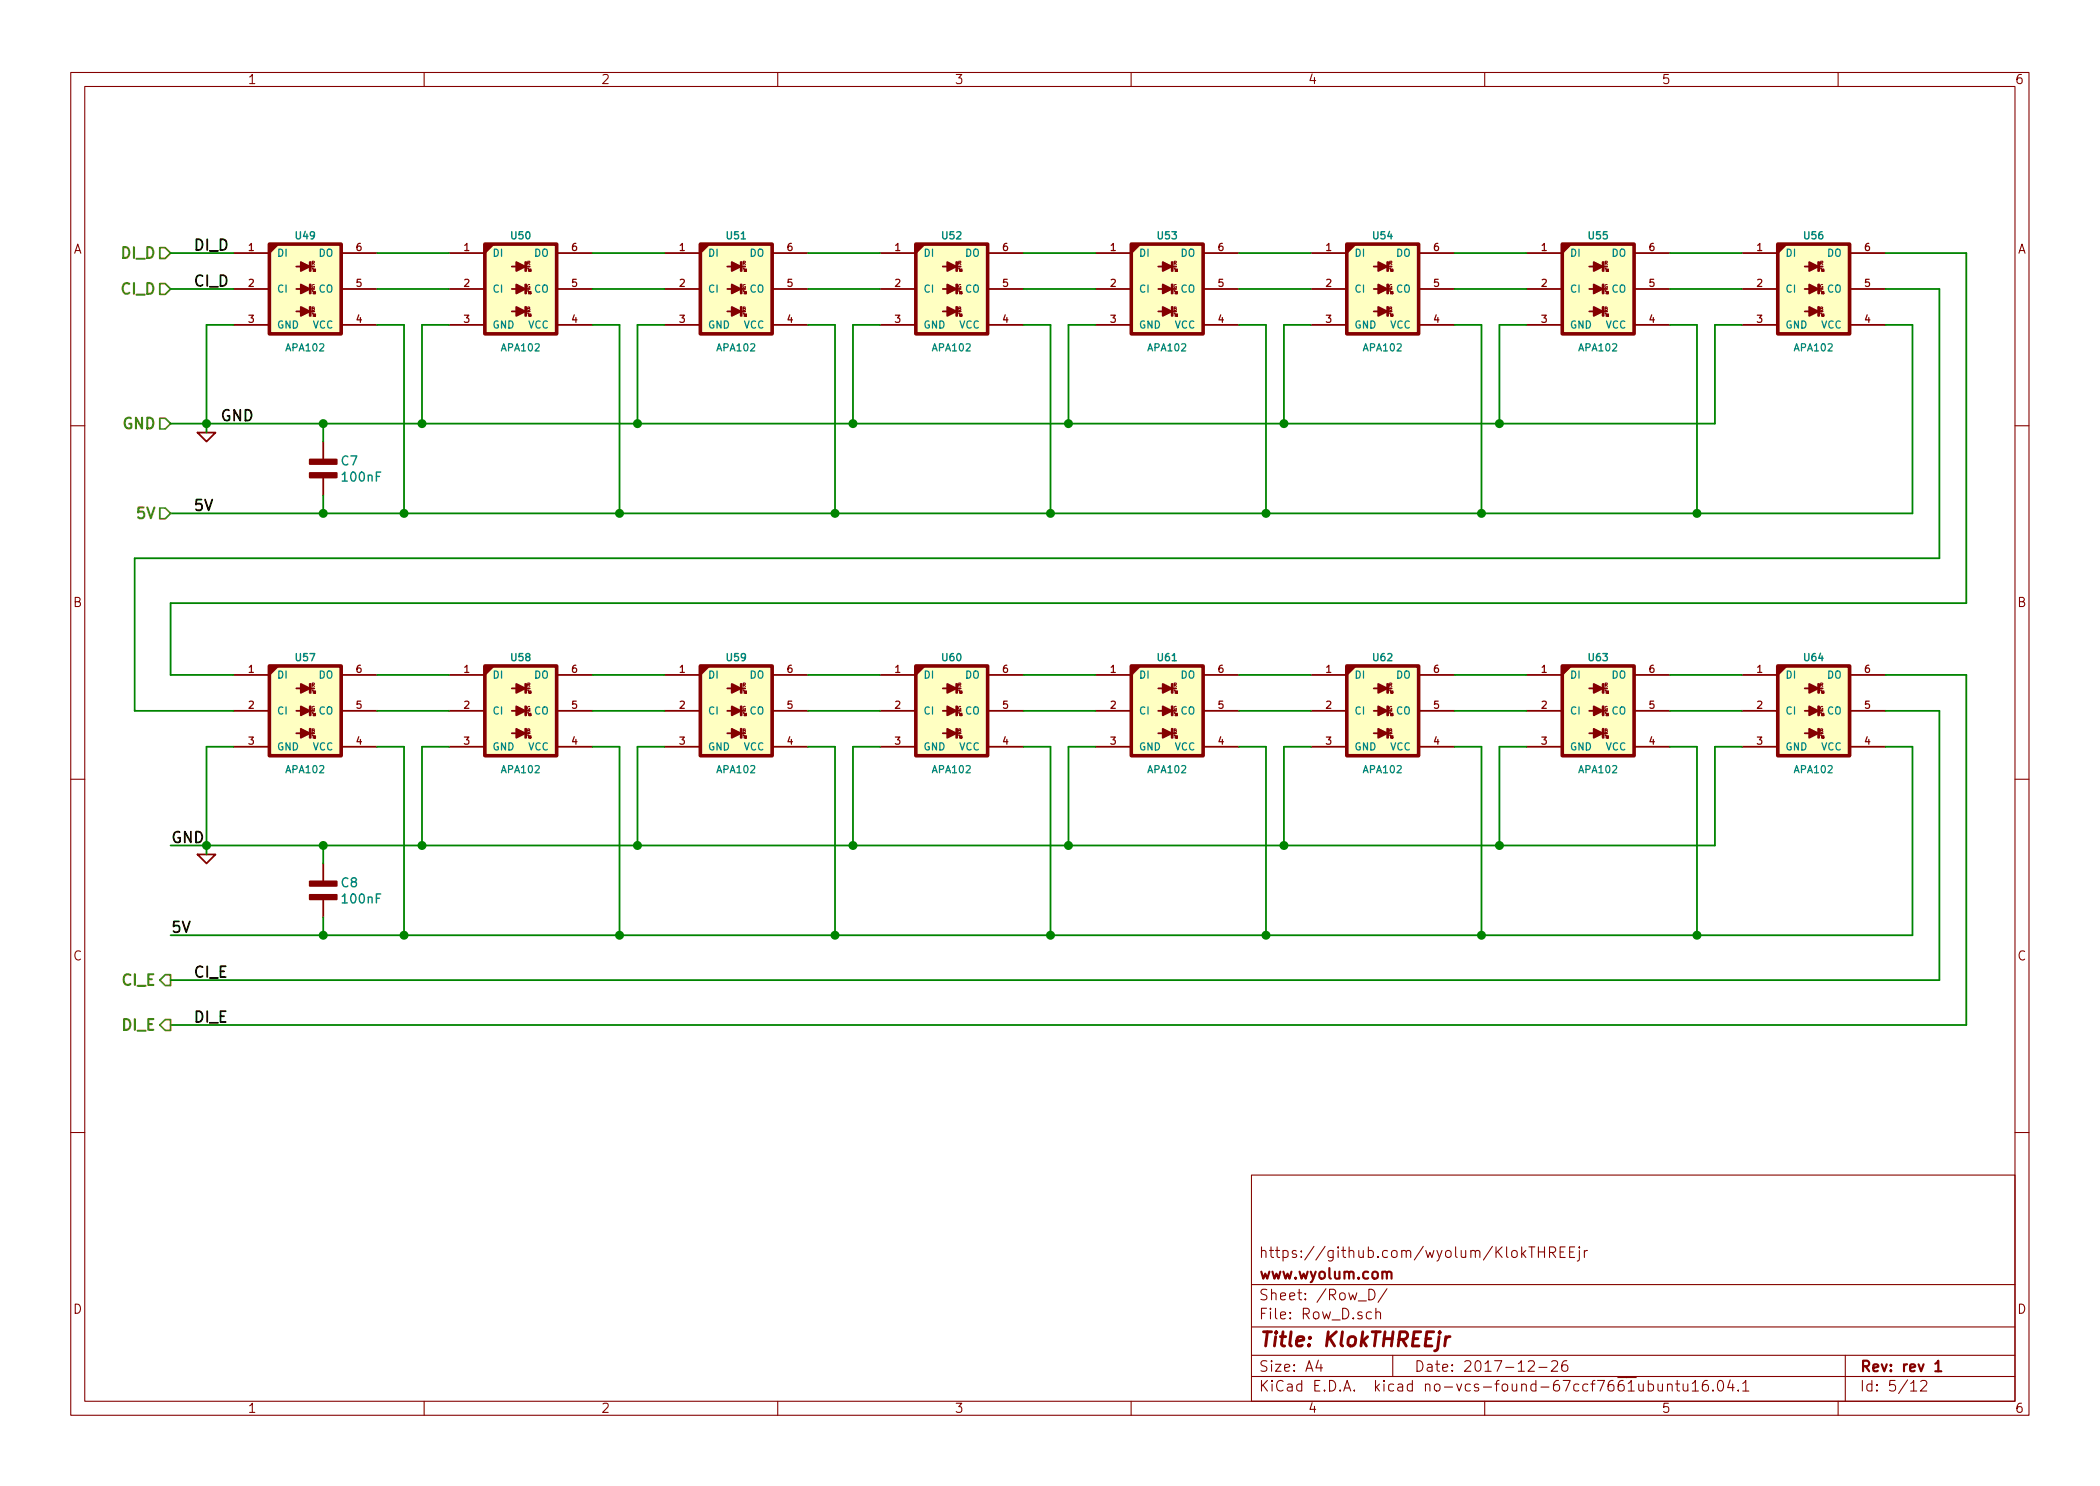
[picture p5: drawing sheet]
EESchema Schematic File Version 4
LIBS:KlokTHREEjr
LIBS:KlokTHREEjr-cache
EELAYER 26 0
EELAYER END
$Descr A4 11693 8268
encoding utf-8
Sheet 5 12
Title "KlokTHREEjr"
Date "2017-12-26"
Rev "rev 1"
Comp "www.wyolum.com"
Comment1 "https://github.com/wyolum/KlokTHREEjr"
Comment2 ""
Comment3 ""
Comment4 ""
$EndDescr
Text Label 1075 1400 0    60   ~ 0
DI_D
Text HLabel 950  2350 0    60   Input ~ 12
GND
$Comp
L KlokTHREEjr:APA102 U49
U 1 1
P 1700 1600
AR Path="/56C2744C" Ref="U49"  Part="1" 
AR Path="/542543F9/56C2744C" Ref="U49"  Part="1" 
F 0 "U49" H 1700 1900 40  0000 C CNB
F 1 "APA102" H 1700 1275 40  0000 C CNN
F 2 "KlokTHREEjr_libs:APA102" H 1600 2000 60  0001 C CNN
F 3 "" H 1700 1600 60  0001 C CNN
F 4 "mfr_pn" H 1700 1600 60  0001 C CNN "manf#"
	1    1700 1600
	1    0    0    -1  
$EndComp
Text Label 1225 2350 0    60   ~ 0
GND
Text Label 1075 2850 0    60   ~ 0
5V
$Comp
L KlokTHREEjr:GND #PWR07
U 1 1
P 1150 2400
F 0 "#PWR07" H 1150 2400 30  0001 C CNN
F 1 "GND" H 1150 2330 30  0001 C CNN
F 2 "" H 1150 2400 60  0001 C CNN
F 3 "" H 1150 2400 60  0001 C CNN
F 4 "Value" H 1150 2400 50  0001 C CNN "manf#"
	1    1150 2400
	1    0    0    -1  
$EndComp
Wire Wire Line
	1150 1800 1150 2350
Wire Wire Line
	950  2350 1150 2350
Wire Wire Line
	10800 3100 10800 1600
Wire Wire Line
	950  2850 1800 2850
Connection ~ 1150 2350
Text HLabel 950  2850 0    60   Input ~ 12
5V
$Comp
L KlokTHREEjr:APA102 U50
U 1 1
P 2900 1600
AR Path="/56C27477" Ref="U50"  Part="1" 
AR Path="/542543F9/56C27477" Ref="U50"  Part="1" 
F 0 "U50" H 2900 1900 40  0000 C CNB
F 1 "APA102" H 2900 1275 40  0000 C CNN
F 2 "KlokTHREEjr_libs:APA102" H 2800 2000 60  0001 C CNN
F 3 "" H 2900 1600 60  0001 C CNN
F 4 "mfr_pn" H 2900 1600 60  0001 C CNN "manf#"
	1    2900 1600
	1    0    0    -1  
$EndComp
$Comp
L KlokTHREEjr:APA102 U51
U 1 1
P 4100 1600
AR Path="/56C2747F" Ref="U51"  Part="1" 
AR Path="/542543F9/56C2747F" Ref="U51"  Part="1" 
F 0 "U51" H 4100 1900 40  0000 C CNB
F 1 "APA102" H 4100 1275 40  0000 C CNN
F 2 "KlokTHREEjr_libs:APA102" H 4000 2000 60  0001 C CNN
F 3 "" H 4100 1600 60  0001 C CNN
F 4 "mfr_pn" H 4100 1600 60  0001 C CNN "manf#"
	1    4100 1600
	1    0    0    -1  
$EndComp
$Comp
L KlokTHREEjr:APA102 U52
U 1 1
P 5300 1600
AR Path="/56C27487" Ref="U52"  Part="1" 
AR Path="/542543F9/56C27487" Ref="U52"  Part="1" 
F 0 "U52" H 5300 1900 40  0000 C CNB
F 1 "APA102" H 5300 1275 40  0000 C CNN
F 2 "KlokTHREEjr_libs:APA102" H 5200 2000 60  0001 C CNN
F 3 "" H 5300 1600 60  0001 C CNN
F 4 "mfr_pn" H 5300 1600 60  0001 C CNN "manf#"
	1    5300 1600
	1    0    0    -1  
$EndComp
$Comp
L KlokTHREEjr:APA102 U53
U 1 1
P 6500 1600
AR Path="/56C2748F" Ref="U53"  Part="1" 
AR Path="/542543F9/56C2748F" Ref="U53"  Part="1" 
F 0 "U53" H 6500 1900 40  0000 C CNB
F 1 "APA102" H 6500 1275 40  0000 C CNN
F 2 "KlokTHREEjr_libs:APA102" H 6400 2000 60  0001 C CNN
F 3 "" H 6500 1600 60  0001 C CNN
F 4 "mfr_pn" H 6500 1600 60  0001 C CNN "manf#"
	1    6500 1600
	1    0    0    -1  
$EndComp
$Comp
L KlokTHREEjr:APA102 U54
U 1 1
P 7700 1600
AR Path="/56C27497" Ref="U54"  Part="1" 
AR Path="/542543F9/56C27497" Ref="U54"  Part="1" 
F 0 "U54" H 7700 1900 40  0000 C CNB
F 1 "APA102" H 7700 1275 40  0000 C CNN
F 2 "KlokTHREEjr_libs:APA102" H 7600 2000 60  0001 C CNN
F 3 "" H 7700 1600 60  0001 C CNN
F 4 "mfr_pn" H 7700 1600 60  0001 C CNN "manf#"
	1    7700 1600
	1    0    0    -1  
$EndComp
$Comp
L KlokTHREEjr:APA102 U55
U 1 1
P 8900 1600
AR Path="/56C2749F" Ref="U55"  Part="1" 
AR Path="/542543F9/56C2749F" Ref="U55"  Part="1" 
F 0 "U55" H 8900 1900 40  0000 C CNB
F 1 "APA102" H 8900 1275 40  0000 C CNN
F 2 "KlokTHREEjr_libs:APA102" H 8800 2000 60  0001 C CNN
F 3 "" H 8900 1600 60  0001 C CNN
F 4 "mfr_pn" H 8900 1600 60  0001 C CNN "manf#"
	1    8900 1600
	1    0    0    -1  
$EndComp
$Comp
L KlokTHREEjr:APA102 U56
U 1 1
P 10100 1600
AR Path="/56C274A7" Ref="U56"  Part="1" 
AR Path="/542543F9/56C274A7" Ref="U56"  Part="1" 
F 0 "U56" H 10100 1900 40  0000 C CNB
F 1 "APA102" H 10100 1275 40  0000 C CNN
F 2 "KlokTHREEjr_libs:APA102" H 10000 2000 60  0001 C CNN
F 3 "" H 10100 1600 60  0001 C CNN
F 4 "mfr_pn" H 10100 1600 60  0001 C CNN "manf#"
	1    10100 1600
	1    0    0    -1  
$EndComp
Wire Wire Line
	2100 1400 2500 1400
Wire Wire Line
	3300 1400 3700 1400
Wire Wire Line
	2100 1600 2500 1600
Wire Wire Line
	3300 1600 3700 1600
Wire Wire Line
	4500 1400 4900 1400
Wire Wire Line
	4500 1600 4900 1600
Wire Wire Line
	5700 1400 6100 1400
Wire Wire Line
	5700 1600 6100 1600
Wire Wire Line
	6900 1400 7300 1400
Wire Wire Line
	6900 1600 7300 1600
Wire Wire Line
	8100 1400 8500 1400
Wire Wire Line
	8100 1600 8500 1600
Wire Wire Line
	9300 1400 9700 1400
Wire Wire Line
	9300 1600 9700 1600
Wire Wire Line
	1300 1800 1150 1800
Wire Wire Line
	2500 1800 2350 1800
Wire Wire Line
	2350 1800 2350 2350
Connection ~ 2350 2350
Wire Wire Line
	2100 1800 2250 1800
Wire Wire Line
	2250 1800 2250 2850
Connection ~ 2250 2850
Wire Wire Line
	3300 1800 3450 1800
Wire Wire Line
	3450 1800 3450 2850
Connection ~ 3450 2850
Wire Wire Line
	3700 1800 3550 1800
Wire Wire Line
	3550 1800 3550 2350
Connection ~ 3550 2350
Wire Wire Line
	4500 1800 4650 1800
Wire Wire Line
	4650 1800 4650 2850
Connection ~ 4650 2850
Wire Wire Line
	4900 1800 4750 1800
Wire Wire Line
	4750 1800 4750 2350
Connection ~ 4750 2350
Wire Wire Line
	5700 1800 5850 1800
Wire Wire Line
	5850 1800 5850 2850
Connection ~ 5850 2850
Wire Wire Line
	6100 1800 5950 1800
Wire Wire Line
	5950 1800 5950 2350
Connection ~ 5950 2350
Wire Wire Line
	6900 1800 7050 1800
Wire Wire Line
	7050 1800 7050 2850
Connection ~ 7050 2850
Wire Wire Line
	7300 1800 7150 1800
Wire Wire Line
	7150 1800 7150 2350
Connection ~ 7150 2350
Wire Wire Line
	8100 1800 8250 1800
Wire Wire Line
	8250 1800 8250 2850
Connection ~ 8250 2850
Wire Wire Line
	8500 1800 8350 1800
Wire Wire Line
	8350 1800 8350 2350
Connection ~ 8350 2350
Wire Wire Line
	9300 1800 9450 1800
Wire Wire Line
	9450 1800 9450 2850
Wire Wire Line
	9700 1800 9550 1800
Wire Wire Line
	9550 1800 9550 2350
Wire Wire Line
	10500 1800 10650 1800
Wire Wire Line
	10650 1800 10650 2850
Connection ~ 9450 2850
Wire Wire Line
	10800 1600 10500 1600
Wire Wire Line
	10500 1400 10950 1400
Wire Wire Line
	10950 1400 10950 3350
Wire Wire Line
	10950 3350 950  3350
Text HLabel 950  1400 0    60   Input ~ 12
DI_D
Text HLabel 950  1600 0    60   Input ~ 12
CI_D
Wire Wire Line
	1300 1400 950  1400
Wire Wire Line
	1300 1600 950  1600
Text Label 1075 1600 0    60   ~ 0
CI_D
Text HLabel 950  5450 0    60   Output ~ 12
CI_E
$Comp
L KlokTHREEjr:APA102 U57
U 1 1
P 1700 3950
AR Path="/5A4F4C64" Ref="U57"  Part="1" 
AR Path="/542543F9/5A4F4C64" Ref="U57"  Part="1" 
F 0 "U57" H 1700 4250 40  0000 C CNB
F 1 "APA102" H 1700 3625 40  0000 C CNN
F 2 "KlokTHREEjr_libs:APA102" H 1600 4350 60  0001 C CNN
F 3 "" H 1700 3950 60  0001 C CNN
F 4 "mfr_pn" H 1700 3950 60  0001 C CNN "manf#"
	1    1700 3950
	1    0    0    -1  
$EndComp
Text Label 950  4700 0    60   ~ 0
GND
Text Label 950  5200 0    60   ~ 0
5V
Text Label 1075 5450 0    60   ~ 0
CI_E
$Comp
L KlokTHREEjr:GND #PWR08
U 1 1
P 1150 4750
F 0 "#PWR08" H 1150 4750 30  0001 C CNN
F 1 "GND" H 1150 4680 30  0001 C CNN
F 2 "" H 1150 4750 60  0001 C CNN
F 3 "" H 1150 4750 60  0001 C CNN
F 4 "Value" H 1150 4750 50  0001 C CNN "manf#"
	1    1150 4750
	1    0    0    -1  
$EndComp
Wire Wire Line
	1150 4150 1150 4700
Wire Wire Line
	950  5450 10800 5450
Wire Wire Line
	950  4700 1150 4700
Wire Wire Line
	10800 5450 10800 3950
Wire Wire Line
	950  5200 1800 5200
Connection ~ 1150 4700
$Comp
L KlokTHREEjr:APA102 U58
U 1 1
P 2900 3950
AR Path="/5A4F4C7C" Ref="U58"  Part="1" 
AR Path="/542543F9/5A4F4C7C" Ref="U58"  Part="1" 
F 0 "U58" H 2900 4250 40  0000 C CNB
F 1 "APA102" H 2900 3625 40  0000 C CNN
F 2 "KlokTHREEjr_libs:APA102" H 2800 4350 60  0001 C CNN
F 3 "" H 2900 3950 60  0001 C CNN
F 4 "mfr_pn" H 2900 3950 60  0001 C CNN "manf#"
	1    2900 3950
	1    0    0    -1  
$EndComp
$Comp
L KlokTHREEjr:APA102 U59
U 1 1
P 4100 3950
AR Path="/5A4F4C83" Ref="U59"  Part="1" 
AR Path="/542543F9/5A4F4C83" Ref="U59"  Part="1" 
F 0 "U59" H 4100 4250 40  0000 C CNB
F 1 "APA102" H 4100 3625 40  0000 C CNN
F 2 "KlokTHREEjr_libs:APA102" H 4000 4350 60  0001 C CNN
F 3 "" H 4100 3950 60  0001 C CNN
F 4 "mfr_pn" H 4100 3950 60  0001 C CNN "manf#"
	1    4100 3950
	1    0    0    -1  
$EndComp
$Comp
L KlokTHREEjr:APA102 U60
U 1 1
P 5300 3950
AR Path="/5A4F4C8A" Ref="U60"  Part="1" 
AR Path="/542543F9/5A4F4C8A" Ref="U60"  Part="1" 
F 0 "U60" H 5300 4250 40  0000 C CNB
F 1 "APA102" H 5300 3625 40  0000 C CNN
F 2 "KlokTHREEjr_libs:APA102" H 5200 4350 60  0001 C CNN
F 3 "" H 5300 3950 60  0001 C CNN
F 4 "mfr_pn" H 5300 3950 60  0001 C CNN "manf#"
	1    5300 3950
	1    0    0    -1  
$EndComp
$Comp
L KlokTHREEjr:APA102 U61
U 1 1
P 6500 3950
AR Path="/5A4F4C91" Ref="U61"  Part="1" 
AR Path="/542543F9/5A4F4C91" Ref="U61"  Part="1" 
F 0 "U61" H 6500 4250 40  0000 C CNB
F 1 "APA102" H 6500 3625 40  0000 C CNN
F 2 "KlokTHREEjr_libs:APA102" H 6400 4350 60  0001 C CNN
F 3 "" H 6500 3950 60  0001 C CNN
F 4 "mfr_pn" H 6500 3950 60  0001 C CNN "manf#"
	1    6500 3950
	1    0    0    -1  
$EndComp
$Comp
L KlokTHREEjr:APA102 U62
U 1 1
P 7700 3950
AR Path="/5A4F4C98" Ref="U62"  Part="1" 
AR Path="/542543F9/5A4F4C98" Ref="U62"  Part="1" 
F 0 "U62" H 7700 4250 40  0000 C CNB
F 1 "APA102" H 7700 3625 40  0000 C CNN
F 2 "KlokTHREEjr_libs:APA102" H 7600 4350 60  0001 C CNN
F 3 "" H 7700 3950 60  0001 C CNN
F 4 "mfr_pn" H 7700 3950 60  0001 C CNN "manf#"
	1    7700 3950
	1    0    0    -1  
$EndComp
$Comp
L KlokTHREEjr:APA102 U63
U 1 1
P 8900 3950
AR Path="/5A4F4C9F" Ref="U63"  Part="1" 
AR Path="/542543F9/5A4F4C9F" Ref="U63"  Part="1" 
F 0 "U63" H 8900 4250 40  0000 C CNB
F 1 "APA102" H 8900 3625 40  0000 C CNN
F 2 "KlokTHREEjr_libs:APA102" H 8800 4350 60  0001 C CNN
F 3 "" H 8900 3950 60  0001 C CNN
F 4 "mfr_pn" H 8900 3950 60  0001 C CNN "manf#"
	1    8900 3950
	1    0    0    -1  
$EndComp
$Comp
L KlokTHREEjr:APA102 U64
U 1 1
P 10100 3950
AR Path="/5A4F4CA6" Ref="U64"  Part="1" 
AR Path="/542543F9/5A4F4CA6" Ref="U64"  Part="1" 
F 0 "U64" H 10100 4250 40  0000 C CNB
F 1 "APA102" H 10100 3625 40  0000 C CNN
F 2 "KlokTHREEjr_libs:APA102" H 10000 4350 60  0001 C CNN
F 3 "" H 10100 3950 60  0001 C CNN
F 4 "mfr_pn" H 10100 3950 60  0001 C CNN "manf#"
	1    10100 3950
	1    0    0    -1  
$EndComp
Wire Wire Line
	2100 3750 2500 3750
Wire Wire Line
	3300 3750 3700 3750
Wire Wire Line
	2100 3950 2500 3950
Wire Wire Line
	3300 3950 3700 3950
Wire Wire Line
	4500 3750 4900 3750
Wire Wire Line
	4500 3950 4900 3950
Wire Wire Line
	5700 3750 6100 3750
Wire Wire Line
	5700 3950 6100 3950
Wire Wire Line
	6900 3750 7300 3750
Wire Wire Line
	6900 3950 7300 3950
Wire Wire Line
	8100 3750 8500 3750
Wire Wire Line
	8100 3950 8500 3950
Wire Wire Line
	9300 3750 9700 3750
Wire Wire Line
	9300 3950 9700 3950
Wire Wire Line
	1300 4150 1150 4150
Wire Wire Line
	2500 4150 2350 4150
Wire Wire Line
	2350 4150 2350 4700
Connection ~ 2350 4700
Wire Wire Line
	2100 4150 2250 4150
Wire Wire Line
	2250 4150 2250 5200
Connection ~ 2250 5200
Wire Wire Line
	3300 4150 3450 4150
Wire Wire Line
	3450 4150 3450 5200
Connection ~ 3450 5200
Wire Wire Line
	3700 4150 3550 4150
Wire Wire Line
	3550 4150 3550 4700
Connection ~ 3550 4700
Wire Wire Line
	4500 4150 4650 4150
Wire Wire Line
	4650 4150 4650 5200
Connection ~ 4650 5200
Wire Wire Line
	4900 4150 4750 4150
Wire Wire Line
	4750 4150 4750 4700
Connection ~ 4750 4700
Wire Wire Line
	5700 4150 5850 4150
Wire Wire Line
	5850 4150 5850 5200
Connection ~ 5850 5200
Wire Wire Line
	6100 4150 5950 4150
Wire Wire Line
	5950 4150 5950 4700
Connection ~ 5950 4700
Wire Wire Line
	6900 4150 7050 4150
Wire Wire Line
	7050 4150 7050 5200
Connection ~ 7050 5200
Wire Wire Line
	7300 4150 7150 4150
Wire Wire Line
	7150 4150 7150 4700
Connection ~ 7150 4700
Wire Wire Line
	8100 4150 8250 4150
Wire Wire Line
	8250 4150 8250 5200
Connection ~ 8250 5200
Wire Wire Line
	8500 4150 8350 4150
Wire Wire Line
	8350 4150 8350 4700
Connection ~ 8350 4700
Wire Wire Line
	9300 4150 9450 4150
Wire Wire Line
	9450 4150 9450 5200
Wire Wire Line
	9700 4150 9550 4150
Wire Wire Line
	9550 4150 9550 4700
Wire Wire Line
	10500 4150 10650 4150
Wire Wire Line
	10650 4150 10650 5200
Connection ~ 9450 5200
Wire Wire Line
	10800 3950 10500 3950
Wire Wire Line
	10500 3750 10950 3750
Wire Wire Line
	10950 3750 10950 5700
Wire Wire Line
	10950 5700 950  5700
Text HLabel 950  5700 0    60   Output ~ 12
DI_E
Wire Wire Line
	1300 3750 950  3750
Text Label 1075 5700 0    60   ~ 0
DI_E
Wire Wire Line
	950  3750 950  3350
Wire Wire Line
	750  3100 750  3950
Wire Wire Line
	750  3100 10800 3100
Wire Wire Line
	750  3950 1300 3950
$Comp
L KlokTHREEjr:C_NP C7
U 1 1
P 1800 2600
F 0 "C7" H 1893 2645 50  0000 L CNN
F 1 "100nF" H 1893 2555 50  0000 L CNN
F 2 "KlokTHREEjr_libs:c_0805" H 1800 2600 60  0001 C CNN
F 3 "" H 1800 2600 60  0000 C CNN
F 4 "Value" H 1800 2600 50  0001 C CNN "manf#"
	1    1800 2600
	1    0    0    -1  
$EndComp
$Comp
L KlokTHREEjr:C_NP C8
U 1 1
P 1800 4950
F 0 "C8" H 1893 4995 50  0000 L CNN
F 1 "100nF" H 1893 4905 50  0000 L CNN
F 2 "KlokTHREEjr_libs:c_0805" H 1800 4950 60  0001 C CNN
F 3 "" H 1800 4950 60  0000 C CNN
F 4 "Value" H 1800 4950 50  0001 C CNN "manf#"
	1    1800 4950
	1    0    0    -1  
$EndComp
Wire Wire Line
	1800 4700 1800 4800
Connection ~ 1800 4700
Wire Wire Line
	1800 5200 1800 5100
Connection ~ 1800 5200
Wire Wire Line
	1800 2350 1800 2450
Connection ~ 1800 2350
Wire Wire Line
	1800 2850 1800 2750
Connection ~ 1800 2850
Wire Wire Line
	1150 2350 1150 2400
Wire Wire Line
	1150 2350 1800 2350
Wire Wire Line
	2350 2350 3550 2350
Wire Wire Line
	2250 2850 3450 2850
Wire Wire Line
	3450 2850 4650 2850
Wire Wire Line
	3550 2350 4750 2350
Wire Wire Line
	4650 2850 5850 2850
Wire Wire Line
	4750 2350 5950 2350
Wire Wire Line
	5850 2850 7050 2850
Wire Wire Line
	5950 2350 7150 2350
Wire Wire Line
	7050 2850 8250 2850
Wire Wire Line
	7150 2350 8350 2350
Wire Wire Line
	8250 2850 9450 2850
Wire Wire Line
	8350 2350 9550 2350
Wire Wire Line
	9450 2850 10650 2850
Wire Wire Line
	1150 4700 1150 4750
Wire Wire Line
	1150 4700 1800 4700
Wire Wire Line
	2350 4700 3550 4700
Wire Wire Line
	2250 5200 3450 5200
Wire Wire Line
	3450 5200 4650 5200
Wire Wire Line
	3550 4700 4750 4700
Wire Wire Line
	4650 5200 5850 5200
Wire Wire Line
	4750 4700 5950 4700
Wire Wire Line
	5850 5200 7050 5200
Wire Wire Line
	5950 4700 7150 4700
Wire Wire Line
	7050 5200 8250 5200
Wire Wire Line
	7150 4700 8350 4700
Wire Wire Line
	8250 5200 9450 5200
Wire Wire Line
	8350 4700 9550 4700
Wire Wire Line
	9450 5200 10650 5200
Wire Wire Line
	1800 4700 2350 4700
Wire Wire Line
	1800 5200 2250 5200
Wire Wire Line
	1800 2350 2350 2350
Wire Wire Line
	1800 2850 2250 2850
$EndSCHEMATC
